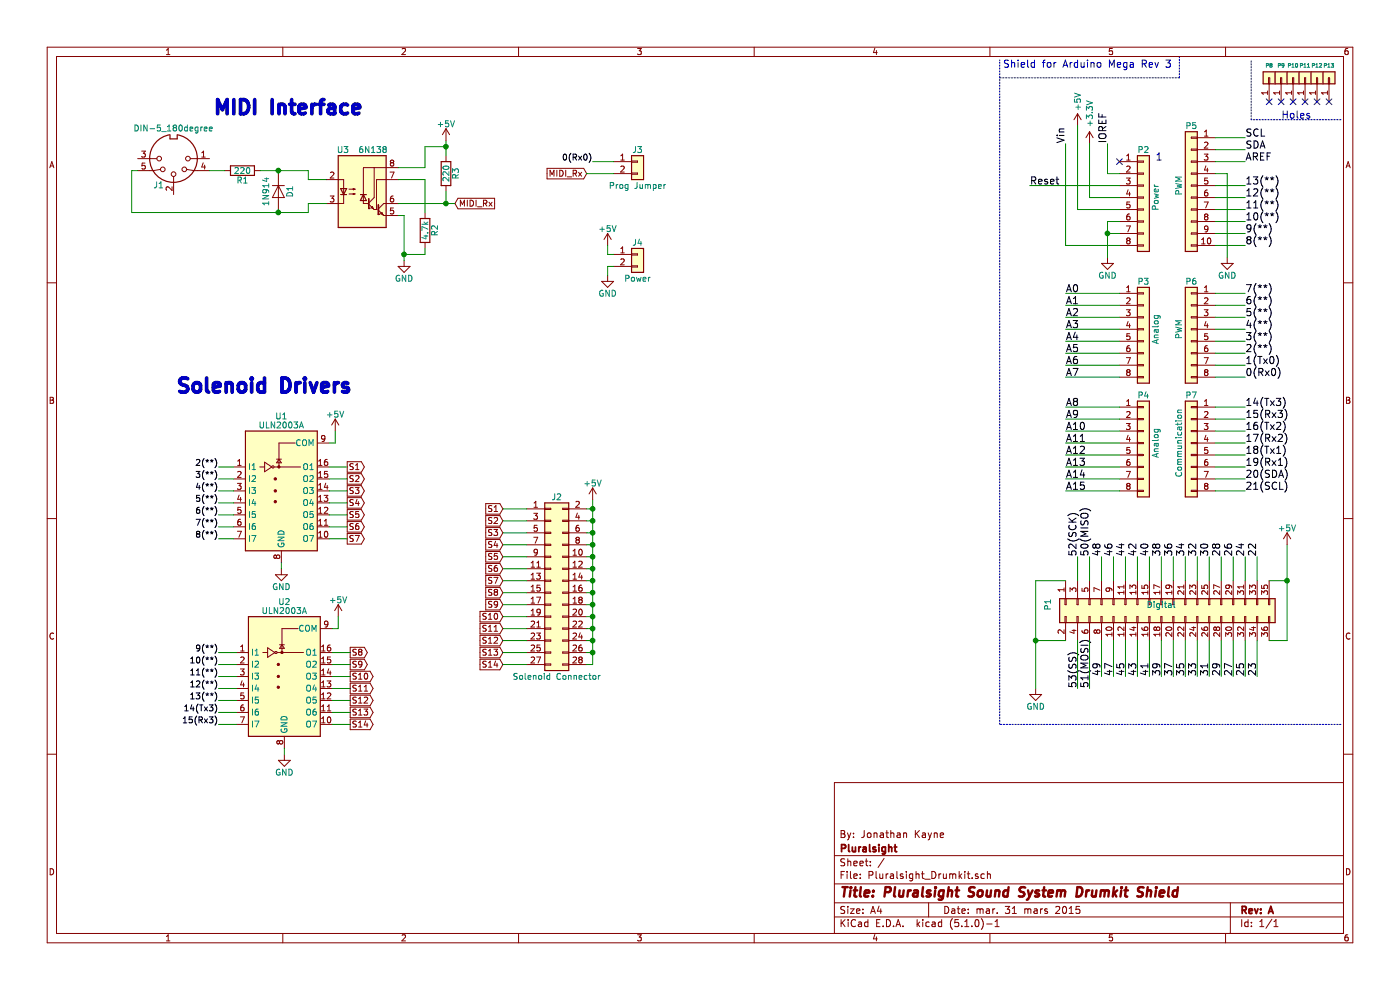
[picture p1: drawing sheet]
EESchema Schematic File Version 4
LIBS:Pluralsight_Drumkit-cache
EELAYER 29 0
EELAYER END
$Descr A4 11693 8268
encoding utf-8
Sheet 1 1
Title "Pluralsight Sound System Drumkit Shield"
Date "mar. 31 mars 2015"
Rev "A"
Comp "Pluralsight"
Comment1 "By: Jonathan Kayne"
Comment2 ""
Comment3 ""
Comment4 ""
$EndDescr
NoConn ~ 9350 1350
Text Label 9250 1200 1    60   ~ 0
IOREF
Text Label 8900 1200 1    60   ~ 0
Vin
Text Label 8900 2450 0    60   ~ 0
A0
Text Label 8900 2550 0    60   ~ 0
A1
Text Label 8900 2650 0    60   ~ 0
A2
Text Label 8900 2750 0    60   ~ 0
A3
Text Label 8900 2850 0    60   ~ 0
A4
Text Label 8900 2950 0    60   ~ 0
A5
Text Label 8900 3050 0    60   ~ 0
A6
Text Label 8900 3150 0    60   ~ 0
A7
Text Label 8900 3400 0    60   ~ 0
A8
Text Label 8900 3500 0    60   ~ 0
A9
Text Label 8900 3600 0    60   ~ 0
A10
Text Label 8900 3700 0    60   ~ 0
A11
Text Label 8900 3800 0    60   ~ 0
A12
Text Label 8900 3900 0    60   ~ 0
A13
Text Label 8900 4000 0    60   ~ 0
A14
Text Label 8900 4100 0    60   ~ 0
A15
Text Label 10500 4650 1    60   ~ 0
22
Text Label 10400 4650 1    60   ~ 0
24
Text Label 10300 4650 1    60   ~ 0
26
Text Label 10200 4650 1    60   ~ 0
28
Text Label 10100 4650 1    60   ~ 0
30
Text Label 10000 4650 1    60   ~ 0
32
Text Label 9900 4650 1    60   ~ 0
34
Text Label 9800 4650 1    60   ~ 0
36
Text Label 9700 4650 1    60   ~ 0
38
Text Label 9600 4650 1    60   ~ 0
40
Text Label 9500 4650 1    60   ~ 0
42
Text Label 9400 4650 1    60   ~ 0
44
Text Label 9300 4650 1    60   ~ 0
46
Text Label 9200 4650 1    60   ~ 0
48
Text Label 9100 4650 1    60   ~ 0
50(MISO)
Text Label 9000 4650 1    60   ~ 0
52(SCK)
Text Label 10500 5650 1    60   ~ 0
23
Text Label 10400 5650 1    60   ~ 0
25
Text Label 10300 5650 1    60   ~ 0
27
Text Label 10100 5650 1    60   ~ 0
31
Text Label 10200 5650 1    60   ~ 0
29
Text Label 10000 5650 1    60   ~ 0
33
Text Label 9900 5650 1    60   ~ 0
35
Text Label 9800 5650 1    60   ~ 0
37
Text Label 9700 5650 1    60   ~ 0
39
Text Label 9600 5650 1    60   ~ 0
41
Text Label 9500 5650 1    60   ~ 0
43
Text Label 9400 5650 1    60   ~ 0
45
Text Label 9300 5650 1    60   ~ 0
47
Text Label 9200 5650 1    60   ~ 0
49
Text Label 9100 5750 1    60   ~ 0
51(MOSI)
Text Label 9000 5750 1    60   ~ 0
53(SS)
Text Label 10400 4100 0    60   ~ 0
21(SCL)
Text Label 10400 4000 0    60   ~ 0
20(SDA)
Text Label 10400 3900 0    60   ~ 0
19(Rx1)
Text Label 10400 3800 0    60   ~ 0
18(Tx1)
Text Label 10400 3700 0    60   ~ 0
17(Rx2)
Text Label 10400 3600 0    60   ~ 0
16(Tx2)
Text Label 10400 3500 0    60   ~ 0
15(Rx3)
Text Label 10400 3400 0    60   ~ 0
14(Tx3)
Text Label 10400 1550 0    60   ~ 0
13(**)
Text Label 10400 1650 0    60   ~ 0
12(**)
Text Label 10400 1750 0    60   ~ 0
11(**)
Text Label 10400 1850 0    60   ~ 0
10(**)
Text Label 10400 1950 0    60   ~ 0
9(**)
Text Label 10400 2050 0    60   ~ 0
8(**)
Text Label 10400 2450 0    60   ~ 0
7(**)
Text Label 10400 2550 0    60   ~ 0
6(**)
Text Label 10400 2650 0    60   ~ 0
5(**)
Text Label 10400 2750 0    60   ~ 0
4(**)
Text Label 10400 2850 0    60   ~ 0
3(**)
Text Label 10400 2950 0    60   ~ 0
2(**)
Text Label 10400 3050 0    60   ~ 0
1(Tx0)
Text Label 10400 3150 0    60   ~ 0
0(Rx0)
Text Label 10400 1250 0    60   ~ 0
SDA
Text Label 10400 1150 0    60   ~ 0
SCL
Text Label 10400 1350 0    60   ~ 0
AREF
Text Notes 8375 575  0    60   ~ 0
Shield for Arduino Mega Rev 3
Text Notes 10700 1000 0    60   ~ 0
Holes
$Comp
L Connector_Generic:Conn_01x01 P8
U 1 1
P 10600 650
F 0 "P8" V 10700 650 31  0000 C CNN
F 1 "CONN_01X01" V 10700 650 50  0001 C CNN
F 2 "Socket_Arduino_Mega:Arduino_1pin" H 10600 650 50  0001 C CNN
F 3 "" H 10600 650 50  0000 C CNN
	1    10600 650 
	0    -1   -1   0   
$EndComp
$Comp
L Connector_Generic:Conn_01x01 P9
U 1 1
P 10700 650
F 0 "P9" V 10800 650 31  0000 C CNN
F 1 "CONN_01X01" V 10800 650 50  0001 C CNN
F 2 "Socket_Arduino_Mega:Arduino_1pin" H 10700 650 50  0001 C CNN
F 3 "" H 10700 650 50  0000 C CNN
	1    10700 650 
	0    -1   -1   0   
$EndComp
$Comp
L Connector_Generic:Conn_01x01 P10
U 1 1
P 10800 650
F 0 "P10" V 10900 650 31  0000 C CNN
F 1 "CONN_01X01" V 10900 650 50  0001 C CNN
F 2 "Socket_Arduino_Mega:Arduino_1pin" H 10800 650 50  0001 C CNN
F 3 "" H 10800 650 50  0000 C CNN
	1    10800 650 
	0    -1   -1   0   
$EndComp
$Comp
L Connector_Generic:Conn_01x01 P11
U 1 1
P 10900 650
F 0 "P11" V 11000 650 31  0000 C CNN
F 1 "CONN_01X01" V 11000 650 50  0001 C CNN
F 2 "Socket_Arduino_Mega:Arduino_1pin" H 10900 650 50  0001 C CNN
F 3 "" H 10900 650 50  0000 C CNN
	1    10900 650 
	0    -1   -1   0   
$EndComp
$Comp
L Connector_Generic:Conn_01x01 P12
U 1 1
P 11000 650
F 0 "P12" V 11100 650 31  0000 C CNN
F 1 "CONN_01X01" V 11100 650 50  0001 C CNN
F 2 "Socket_Arduino_Mega:Arduino_1pin" H 11000 650 50  0001 C CNN
F 3 "" H 11000 650 50  0000 C CNN
	1    11000 650 
	0    -1   -1   0   
$EndComp
$Comp
L Connector_Generic:Conn_01x01 P13
U 1 1
P 11100 650
F 0 "P13" V 11200 650 31  0000 C CNN
F 1 "CONN_01X01" V 11200 650 50  0001 C CNN
F 2 "Socket_Arduino_Mega:Arduino_1pin" H 11100 650 50  0001 C CNN
F 3 "" H 11100 650 50  0000 C CNN
	1    11100 650 
	0    -1   -1   0   
$EndComp
NoConn ~ 10600 850 
NoConn ~ 10700 850 
NoConn ~ 10800 850 
NoConn ~ 10900 850 
NoConn ~ 11000 850 
NoConn ~ 11100 850 
$Comp
L Connector_Generic:Conn_01x08 P2
U 1 1
P 9550 1650
F 0 "P2" H 9550 2050 50  0000 C CNN
F 1 "Power" V 9650 1650 50  0000 C CNN
F 2 "Socket_Arduino_Mega:Socket_Strip_Arduino_1x08" H 9550 1650 50  0001 C CNN
F 3 "" H 9550 1650 50  0000 C CNN
	1    9550 1650
	1    0    0    -1  
$EndComp
Text Notes 9650 1350 0    60   ~ 0
1
$Comp
L power:+3V3 #PWR01
U 1 1
P 9100 1200
F 0 "#PWR01" H 9100 1050 50  0001 C CNN
F 1 "+3.3V" V 9100 1450 50  0000 C CNN
F 2 "" H 9100 1200 50  0000 C CNN
F 3 "" H 9100 1200 50  0000 C CNN
	1    9100 1200
	1    0    0    -1  
$EndComp
Text Label 8600 1550 0    60   ~ 0
Reset
$Comp
L power:+5V #PWR02
U 1 1
P 9000 1050
F 0 "#PWR02" H 9000 900 50  0001 C CNN
F 1 "+5V" V 9000 1250 50  0000 C CNN
F 2 "" H 9000 1050 50  0000 C CNN
F 3 "" H 9000 1050 50  0000 C CNN
	1    9000 1050
	1    0    0    -1  
$EndComp
$Comp
L power:GND #PWR03
U 1 1
P 9250 2150
F 0 "#PWR03" H 9250 1900 50  0001 C CNN
F 1 "GND" H 9250 2000 50  0000 C CNN
F 2 "" H 9250 2150 50  0000 C CNN
F 3 "" H 9250 2150 50  0000 C CNN
	1    9250 2150
	1    0    0    -1  
$EndComp
$Comp
L Connector_Generic:Conn_01x10 P5
U 1 1
P 9950 1550
F 0 "P5" H 9950 2050 50  0000 C CNN
F 1 "PWM" V 10050 1550 50  0000 C CNN
F 2 "Socket_Arduino_Mega:Socket_Strip_Arduino_1x10" H 9950 1550 50  0001 C CNN
F 3 "" H 9950 1550 50  0000 C CNN
	1    9950 1550
	-1   0    0    -1  
$EndComp
$Comp
L power:GND #PWR04
U 1 1
P 10250 2150
F 0 "#PWR04" H 10250 1900 50  0001 C CNN
F 1 "GND" H 10250 2000 50  0000 C CNN
F 2 "" H 10250 2150 50  0000 C CNN
F 3 "" H 10250 2150 50  0000 C CNN
	1    10250 2150
	1    0    0    -1  
$EndComp
$Comp
L Connector_Generic:Conn_01x08 P3
U 1 1
P 9550 2750
F 0 "P3" H 9550 3150 50  0000 C CNN
F 1 "Analog" V 9650 2750 50  0000 C CNN
F 2 "Socket_Arduino_Mega:Socket_Strip_Arduino_1x08" H 9550 2750 50  0001 C CNN
F 3 "" H 9550 2750 50  0000 C CNN
	1    9550 2750
	1    0    0    -1  
$EndComp
$Comp
L Connector_Generic:Conn_01x08 P6
U 1 1
P 9950 2750
F 0 "P6" H 9950 3150 50  0000 C CNN
F 1 "PWM" V 10050 2750 50  0000 C CNN
F 2 "Socket_Arduino_Mega:Socket_Strip_Arduino_1x08" H 9950 2750 50  0001 C CNN
F 3 "" H 9950 2750 50  0000 C CNN
	1    9950 2750
	-1   0    0    -1  
$EndComp
$Comp
L Connector_Generic:Conn_01x08 P4
U 1 1
P 9550 3700
F 0 "P4" H 9550 4100 50  0000 C CNN
F 1 "Analog" V 9650 3700 50  0000 C CNN
F 2 "Socket_Arduino_Mega:Socket_Strip_Arduino_1x08" H 9550 3700 50  0001 C CNN
F 3 "" H 9550 3700 50  0000 C CNN
	1    9550 3700
	1    0    0    -1  
$EndComp
$Comp
L Connector_Generic:Conn_01x08 P7
U 1 1
P 9950 3700
F 0 "P7" H 9950 4100 50  0000 C CNN
F 1 "Communication" V 10050 3700 50  0000 C CNN
F 2 "Socket_Arduino_Mega:Socket_Strip_Arduino_1x08" H 9950 3700 50  0001 C CNN
F 3 "" H 9950 3700 50  0000 C CNN
	1    9950 3700
	-1   0    0    -1  
$EndComp
$Comp
L Connector_Generic:Conn_02x18_Odd_Even P1
U 1 1
P 9700 5050
F 0 "P1" H 9700 6000 50  0000 C CNN
F 1 "Digital" V 9700 5050 50  0000 C CNN
F 2 "Socket_Arduino_Mega:Socket_Strip_Arduino_2x18" H 9700 4000 50  0001 C CNN
F 3 "" H 9700 4000 50  0000 C CNN
	1    9700 5050
	0    -1   1    0   
$EndComp
Wire Wire Line
	9100 1200 9100 1650
Wire Wire Line
	9250 1450 9250 1200
Wire Wire Line
	9350 1450 9250 1450
Wire Notes Line
	10450 1000 10450 500 
Wire Notes Line
	11200 1000 10450 1000
Wire Notes Line
	9850 650  9850 475 
Wire Notes Line
	8350 650  9850 650 
Wire Wire Line
	9100 1650 9350 1650
Wire Wire Line
	9000 1050 9000 1750
Wire Wire Line
	9000 1750 9350 1750
Wire Wire Line
	9350 2050 8900 2050
Wire Wire Line
	8900 2050 8900 1200
Wire Wire Line
	8600 1550 9350 1550
Wire Wire Line
	9350 1850 9250 1850
Wire Wire Line
	9250 1850 9250 1950
Wire Wire Line
	9250 1950 9250 2150
Wire Wire Line
	9350 1950 9250 1950
Connection ~ 9250 1950
Wire Wire Line
	10150 1150 10400 1150
Wire Wire Line
	10400 1250 10150 1250
Wire Wire Line
	10150 1350 10400 1350
Wire Wire Line
	10150 1550 10400 1550
Wire Wire Line
	10400 1650 10150 1650
Wire Wire Line
	10150 1750 10400 1750
Wire Wire Line
	10150 1850 10400 1850
Wire Wire Line
	10400 1950 10150 1950
Wire Wire Line
	10150 2050 10400 2050
Wire Wire Line
	10250 2150 10250 1450
Wire Wire Line
	10250 1450 10150 1450
Wire Wire Line
	9350 2450 8900 2450
Wire Wire Line
	8900 2550 9350 2550
Wire Wire Line
	9350 2650 8900 2650
Wire Wire Line
	8900 2750 9350 2750
Wire Wire Line
	9350 2850 8900 2850
Wire Wire Line
	8900 2950 9350 2950
Wire Wire Line
	9350 3050 8900 3050
Wire Wire Line
	8900 3150 9350 3150
Wire Wire Line
	10400 2450 10150 2450
Wire Wire Line
	10150 2550 10400 2550
Wire Wire Line
	10400 2650 10150 2650
Wire Wire Line
	10150 2750 10400 2750
Wire Wire Line
	10400 2850 10150 2850
Wire Wire Line
	10150 2950 10400 2950
Wire Wire Line
	10400 3050 10150 3050
Wire Wire Line
	10150 3150 10400 3150
Wire Wire Line
	9350 3400 8900 3400
Wire Wire Line
	8900 3500 9350 3500
Wire Wire Line
	9350 3600 8900 3600
Wire Wire Line
	8900 3700 9350 3700
Wire Wire Line
	9350 3800 8900 3800
Wire Wire Line
	8900 3900 9350 3900
Wire Wire Line
	9350 4000 8900 4000
Wire Wire Line
	8900 4100 9350 4100
Wire Wire Line
	10400 3400 10150 3400
Wire Wire Line
	10150 3500 10400 3500
Wire Wire Line
	10400 3600 10150 3600
Wire Wire Line
	10150 3700 10400 3700
Wire Wire Line
	10400 3800 10150 3800
Wire Wire Line
	10150 3900 10400 3900
Wire Wire Line
	10400 4000 10150 4000
Wire Wire Line
	10150 4100 10400 4100
Wire Wire Line
	10500 4850 10500 4650
Wire Wire Line
	10400 4850 10400 4650
Wire Wire Line
	10300 4850 10300 4650
Wire Wire Line
	10200 4850 10200 4650
Wire Wire Line
	10100 4850 10100 4650
Wire Wire Line
	10000 4850 10000 4650
Wire Wire Line
	9900 4850 9900 4650
Wire Wire Line
	9800 4850 9800 4650
Wire Wire Line
	9700 4850 9700 4650
Wire Wire Line
	9600 4850 9600 4650
Wire Wire Line
	9500 4850 9500 4650
Wire Wire Line
	9400 4850 9400 4650
Wire Wire Line
	9300 4850 9300 4650
Wire Wire Line
	9200 4850 9200 4650
Wire Wire Line
	9100 4850 9100 4650
Wire Wire Line
	9000 4850 9000 4650
Wire Wire Line
	10500 5350 10500 5650
Wire Wire Line
	10400 5350 10400 5650
Wire Wire Line
	10300 5350 10300 5650
Wire Wire Line
	10200 5350 10200 5650
Wire Wire Line
	10100 5350 10100 5650
Wire Wire Line
	10000 5350 10000 5650
Wire Wire Line
	9900 5350 9900 5650
Wire Wire Line
	9800 5350 9800 5650
Wire Wire Line
	9700 5350 9700 5650
Wire Wire Line
	9600 5350 9600 5650
Wire Wire Line
	9500 5350 9500 5650
Wire Wire Line
	9400 5350 9400 5650
Wire Wire Line
	9300 5350 9300 5650
Wire Wire Line
	9200 5350 9200 5650
Wire Wire Line
	9100 5350 9100 5750
Wire Wire Line
	9000 5350 9000 5750
Wire Wire Line
	8900 4850 8650 4850
$Comp
L power:GND #PWR05
U 1 1
P 8650 5750
F 0 "#PWR05" H 8650 5500 50  0001 C CNN
F 1 "GND" H 8650 5600 50  0000 C CNN
F 2 "" H 8650 5750 50  0000 C CNN
F 3 "" H 8650 5750 50  0000 C CNN
	1    8650 5750
	1    0    0    -1  
$EndComp
Wire Wire Line
	8900 5350 8650 5350
Connection ~ 8650 5350
Wire Wire Line
	10750 5350 10600 5350
Wire Wire Line
	10750 4850 10600 4850
$Comp
L power:+5V #PWR06
U 1 1
P 10750 4550
F 0 "#PWR06" H 10750 4400 50  0001 C CNN
F 1 "+5V" H 10750 4690 50  0000 C CNN
F 2 "" H 10750 4550 50  0000 C CNN
F 3 "" H 10750 4550 50  0000 C CNN
	1    10750 4550
	1    0    0    -1  
$EndComp
Connection ~ 10750 4850
Wire Wire Line
	10750 4550 10750 4850
Wire Wire Line
	10750 4850 10750 5350
Wire Wire Line
	8650 4850 8650 5350
Wire Wire Line
	8650 5350 8650 5750
Wire Notes Line
	11200 6050 8350 6050
Wire Notes Line
	8350 6050 8350 500 
$Comp
L Isolator:6N138 U3
U 1 1
P 3025 1600
F 0 "U3" H 2865 1950 50  0000 C CNN
F 1 "6N138" H 3115 1950 50  0000 C CNN
F 2 "Package_DIP:DIP-8_W7.62mm_LongPads" H 3315 1300 50  0001 C CNN
F 3 "http://www.onsemi.com/pub/Collateral/HCPL2731-D.pdf" H 3315 1300 50  0001 C CNN
	1    3025 1600
	1    0    0    -1  
$EndComp
$Comp
L Device:D D1
U 1 1
P 2325 1600
F 0 "D1" H 2325 1700 50  0000 C CNN
F 1 "1N914" H 2325 1500 50  0000 C CNN
F 2 "Diode_THT:D_DO-15_P15.24mm_Horizontal" H 2325 1600 50  0001 C CNN
F 3 "~" H 2325 1600 50  0001 C CNN
	1    2325 1600
	0    1    1    0   
$EndComp
$Comp
L Device:R R1
U 1 1
P 2025 1425
F 0 "R1" V 2105 1425 50  0000 C CNN
F 1 "220" V 2025 1425 50  0000 C CNN
F 2 "Resistor_THT:R_Axial_DIN0207_L6.3mm_D2.5mm_P15.24mm_Horizontal" V 1955 1425 50  0001 C CNN
F 3 "~" H 2025 1425 50  0001 C CNN
	1    2025 1425
	0    1    1    0   
$EndComp
$Comp
L Device:R R3
U 1 1
P 3725 1450
F 0 "R3" V 3805 1450 50  0000 C CNN
F 1 "220" V 3725 1450 50  0000 C CNN
F 2 "Resistor_THT:R_Axial_DIN0207_L6.3mm_D2.5mm_P15.24mm_Horizontal" V 3655 1450 50  0001 C CNN
F 3 "~" H 3725 1450 50  0001 C CNN
	1    3725 1450
	1    0    0    -1  
$EndComp
$Comp
L Device:R R2
U 1 1
P 3550 1925
F 0 "R2" V 3630 1925 50  0000 C CNN
F 1 "4.7k" V 3550 1925 50  0000 C CNN
F 2 "Resistor_THT:R_Axial_DIN0207_L6.3mm_D2.5mm_P15.24mm_Horizontal" V 3480 1925 50  0001 C CNN
F 3 "~" H 3550 1925 50  0001 C CNN
	1    3550 1925
	1    0    0    -1  
$EndComp
$Comp
L Connector:DIN-5_180degree J1
U 1 1
P 1450 1325
F 0 "J1" H 1575 1550 50  0000 C CNN
F 1 "DIN-5_180degree" H 1450 1075 50  0000 C CNN
F 2 "Connectors:SDS-50J" H 1450 1325 50  0001 C CNN
F 3 "http://www.mouser.com/ds/2/18/40_c091_abd_e-75918.pdf" H 1450 1325 50  0001 C CNN
	1    1450 1325
	-1   0    0    1   
$EndComp
Wire Wire Line
	1750 1425 1875 1425
Wire Wire Line
	2175 1425 2325 1425
Wire Wire Line
	2575 1425 2575 1500
Wire Wire Line
	2575 1500 2725 1500
Wire Wire Line
	2325 1450 2325 1425
Connection ~ 2325 1425
Wire Wire Line
	2325 1425 2575 1425
Wire Wire Line
	2725 1700 2575 1700
Wire Wire Line
	2575 1700 2575 1775
Wire Wire Line
	2575 1775 2325 1775
Wire Wire Line
	2325 1775 2325 1750
Wire Wire Line
	2325 1775 1100 1775
Wire Wire Line
	1100 1775 1100 1425
Wire Wire Line
	1100 1425 1150 1425
Connection ~ 2325 1775
Wire Wire Line
	3550 1775 3550 1500
Wire Wire Line
	3550 1500 3325 1500
Wire Wire Line
	3325 1800 3375 1800
Wire Wire Line
	3375 1800 3375 2125
Wire Wire Line
	3375 2125 3550 2125
Wire Wire Line
	3550 2125 3550 2075
Wire Wire Line
	3325 1400 3550 1400
Wire Wire Line
	3550 1400 3550 1225
Wire Wire Line
	3550 1225 3725 1225
Wire Wire Line
	3725 1225 3725 1300
Wire Wire Line
	3325 1700 3725 1700
Wire Wire Line
	3725 1700 3725 1600
Text GLabel 3800 1700 2    50   Input ~ 0
MIDI_Rx
Text Notes 1775 975  0    118  ~ 24
MIDI Interface
$Comp
L Transistor_Array:ULN2003A U1
U 1 1
P 2350 4100
F 0 "U1" H 2350 4725 50  0000 C CNN
F 1 "ULN2003A" H 2350 4650 50  0000 C CNN
F 2 "Package_DIP:DIP-16_W7.62mm_LongPads" H 2400 3550 50  0001 L CNN
F 3 "http://www.ti.com/lit/ds/symlink/uln2003a.pdf" H 2450 3900 50  0001 C CNN
	1    2350 4100
	1    0    0    -1  
$EndComp
$Comp
L power:GND #PWR011
U 1 1
P 3375 2175
F 0 "#PWR011" H 3375 1925 50  0001 C CNN
F 1 "GND" H 3375 2025 50  0000 C CNN
F 2 "" H 3375 2175 50  0001 C CNN
F 3 "" H 3375 2175 50  0001 C CNN
	1    3375 2175
	1    0    0    -1  
$EndComp
$Comp
L power:+5V #PWR012
U 1 1
P 3725 1175
F 0 "#PWR012" H 3725 1025 50  0001 C CNN
F 1 "+5V" H 3725 1315 50  0000 C CNN
F 2 "" H 3725 1175 50  0001 C CNN
F 3 "" H 3725 1175 50  0001 C CNN
	1    3725 1175
	1    0    0    -1  
$EndComp
Wire Wire Line
	3725 1175 3725 1225
Connection ~ 3725 1225
Wire Wire Line
	3375 2175 3375 2125
Connection ~ 3375 2125
$Comp
L power:GND #PWR07
U 1 1
P 2350 4750
F 0 "#PWR07" H 2350 4500 50  0001 C CNN
F 1 "GND" H 2350 4600 50  0000 C CNN
F 2 "" H 2350 4750 50  0001 C CNN
F 3 "" H 2350 4750 50  0001 C CNN
	1    2350 4750
	1    0    0    -1  
$EndComp
Wire Wire Line
	2350 4750 2350 4700
$Comp
L power:+5V #PWR09
U 1 1
P 2800 3600
F 0 "#PWR09" H 2800 3450 50  0001 C CNN
F 1 "+5V" H 2800 3740 50  0000 C CNN
F 2 "" H 2800 3600 50  0001 C CNN
F 3 "" H 2800 3600 50  0001 C CNN
	1    2800 3600
	1    0    0    -1  
$EndComp
Wire Wire Line
	2800 3600 2800 3700
Wire Wire Line
	2800 3700 2750 3700
Text GLabel 2900 3900 2    50   Output ~ 0
S1
Text GLabel 2900 4000 2    50   Output ~ 0
S2
Text GLabel 2900 4100 2    50   Output ~ 0
S3
Text GLabel 2900 4200 2    50   Output ~ 0
S4
Text GLabel 2900 4300 2    50   Output ~ 0
S5
Text GLabel 2900 4400 2    50   Output ~ 0
S6
Text GLabel 2900 4500 2    50   Output ~ 0
S7
Wire Wire Line
	2750 3900 2900 3900
Wire Wire Line
	2750 4000 2900 4000
Wire Wire Line
	2750 4100 2900 4100
Wire Wire Line
	2750 4200 2900 4200
Wire Wire Line
	2750 4300 2900 4300
Wire Wire Line
	2750 4400 2900 4400
Wire Wire Line
	2750 4500 2900 4500
$Comp
L Transistor_Array:ULN2003A U2
U 1 1
P 2375 5650
F 0 "U2" H 2375 6275 50  0000 C CNN
F 1 "ULN2003A" H 2375 6200 50  0000 C CNN
F 2 "Package_DIP:DIP-16_W7.62mm_LongPads" H 2425 5100 50  0001 L CNN
F 3 "http://www.ti.com/lit/ds/symlink/uln2003a.pdf" H 2475 5450 50  0001 C CNN
	1    2375 5650
	1    0    0    -1  
$EndComp
$Comp
L power:GND #PWR08
U 1 1
P 2375 6300
F 0 "#PWR08" H 2375 6050 50  0001 C CNN
F 1 "GND" H 2375 6150 50  0000 C CNN
F 2 "" H 2375 6300 50  0001 C CNN
F 3 "" H 2375 6300 50  0001 C CNN
	1    2375 6300
	1    0    0    -1  
$EndComp
Wire Wire Line
	2375 6300 2375 6250
$Comp
L power:+5V #PWR010
U 1 1
P 2825 5150
F 0 "#PWR010" H 2825 5000 50  0001 C CNN
F 1 "+5V" H 2825 5290 50  0000 C CNN
F 2 "" H 2825 5150 50  0001 C CNN
F 3 "" H 2825 5150 50  0001 C CNN
	1    2825 5150
	1    0    0    -1  
$EndComp
Wire Wire Line
	2825 5150 2825 5250
Wire Wire Line
	2825 5250 2775 5250
Text GLabel 2925 5450 2    50   Output ~ 0
S8
Text GLabel 2925 5550 2    50   Output ~ 0
S9
Text GLabel 2925 5650 2    50   Output ~ 0
S10
Text GLabel 2925 5750 2    50   Output ~ 0
S11
Text GLabel 2925 5850 2    50   Output ~ 0
S12
Text GLabel 2925 5950 2    50   Output ~ 0
S13
Text GLabel 2925 6050 2    50   Output ~ 0
S14
Wire Wire Line
	2775 5450 2925 5450
Wire Wire Line
	2775 5550 2925 5550
Wire Wire Line
	2775 5650 2925 5650
Wire Wire Line
	2775 5750 2925 5750
Wire Wire Line
	2775 5850 2925 5850
Wire Wire Line
	2775 5950 2925 5950
Wire Wire Line
	2775 6050 2925 6050
Text Label 1825 3900 2    50   ~ 0
2(**)
Wire Wire Line
	1950 3900 1825 3900
Wire Wire Line
	1950 4000 1825 4000
Wire Wire Line
	1825 4100 1950 4100
Wire Wire Line
	1825 4200 1950 4200
Wire Wire Line
	1825 4300 1950 4300
Wire Wire Line
	1825 4400 1950 4400
Wire Wire Line
	1825 4500 1950 4500
Text Label 1825 4000 2    50   ~ 0
3(**)
Text Label 1825 4100 2    50   ~ 0
4(**)
Text Label 1825 4200 2    50   ~ 0
5(**)
Text Label 1825 4300 2    50   ~ 0
6(**)
Text Label 1825 4400 2    50   ~ 0
7(**)
Text Label 1825 4500 2    50   ~ 0
8(**)
Wire Wire Line
	1825 5450 1975 5450
Wire Wire Line
	1825 5550 1975 5550
Wire Wire Line
	1825 5650 1975 5650
Wire Wire Line
	1825 5750 1975 5750
Wire Wire Line
	1825 5850 1975 5850
Wire Wire Line
	1825 5950 1975 5950
Wire Wire Line
	1825 6050 1975 6050
Text Label 1825 5450 2    50   ~ 0
9(**)
Text Label 1825 5550 2    50   ~ 0
10(**)
Text Label 1825 5650 2    50   ~ 0
11(**)
Text Label 1825 5750 2    50   ~ 0
12(**)
Text Label 1825 5850 2    50   ~ 0
13(**)
Text Label 1825 5950 2    50   ~ 0
14(Tx3)
Text Label 1825 6050 2    50   ~ 0
15(Rx3)
Text Notes 2950 3300 2    118  ~ 24
Solenoid Drivers
$Comp
L Connector_Generic:Conn_02x14_Odd_Even J2
U 1 1
P 4600 4850
F 0 "J2" H 4650 5550 50  0000 C CNN
F 1 "Solenoid Connector" H 4650 4050 50  0000 C CNN
F 2 "Pluralsight:PinHeader_2x14_P2.54mm_Vertical_zigzag" H 4600 4850 50  0001 C CNN
F 3 "~" H 4600 4850 50  0001 C CNN
	1    4600 4850
	1    0    0    -1  
$EndComp
$Comp
L power:+5V #PWR0101
U 1 1
P 4950 4175
F 0 "#PWR0101" H 4950 4025 50  0001 C CNN
F 1 "+5V" H 4950 4315 50  0000 C CNN
F 2 "" H 4950 4175 50  0001 C CNN
F 3 "" H 4950 4175 50  0001 C CNN
	1    4950 4175
	1    0    0    -1  
$EndComp
Wire Wire Line
	4950 4175 4950 4250
Wire Wire Line
	4950 5550 4900 5550
Wire Wire Line
	4900 5450 4950 5450
Connection ~ 4950 5450
Wire Wire Line
	4950 5450 4950 5550
Wire Wire Line
	4900 5350 4950 5350
Connection ~ 4950 5350
Wire Wire Line
	4950 5350 4950 5450
Wire Wire Line
	4900 5250 4950 5250
Connection ~ 4950 5250
Wire Wire Line
	4950 5250 4950 5350
Wire Wire Line
	4900 5150 4950 5150
Connection ~ 4950 5150
Wire Wire Line
	4950 5150 4950 5250
Wire Wire Line
	4900 5050 4950 5050
Connection ~ 4950 5050
Wire Wire Line
	4950 5050 4950 5150
Wire Wire Line
	4900 4950 4950 4950
Connection ~ 4950 4950
Wire Wire Line
	4950 4950 4950 5050
Wire Wire Line
	4900 4850 4950 4850
Connection ~ 4950 4850
Wire Wire Line
	4950 4850 4950 4950
Wire Wire Line
	4900 4750 4950 4750
Connection ~ 4950 4750
Wire Wire Line
	4950 4750 4950 4850
Wire Wire Line
	4900 4650 4950 4650
Connection ~ 4950 4650
Wire Wire Line
	4950 4650 4950 4750
Wire Wire Line
	4900 4550 4950 4550
Connection ~ 4950 4550
Wire Wire Line
	4950 4550 4950 4650
Wire Wire Line
	4900 4450 4950 4450
Connection ~ 4950 4450
Wire Wire Line
	4950 4450 4950 4550
Wire Wire Line
	4900 4350 4950 4350
Connection ~ 4950 4350
Wire Wire Line
	4950 4350 4950 4450
Wire Wire Line
	4900 4250 4950 4250
Connection ~ 4950 4250
Wire Wire Line
	4950 4250 4950 4350
Text GLabel 4200 4250 0    50   Input ~ 0
S1
Text GLabel 4200 4350 0    50   Input ~ 0
S2
Text GLabel 4200 4450 0    50   Input ~ 0
S3
Text GLabel 4200 4550 0    50   Input ~ 0
S4
Text GLabel 4200 4650 0    50   Input ~ 0
S5
Text GLabel 4200 4750 0    50   Input ~ 0
S6
Text GLabel 4200 4850 0    50   Input ~ 0
S7
Text GLabel 4200 4950 0    50   Input ~ 0
S8
Text GLabel 4200 5050 0    50   Input ~ 0
S9
Text GLabel 4200 5150 0    50   Input ~ 0
S10
Text GLabel 4200 5250 0    50   Input ~ 0
S11
Text GLabel 4200 5350 0    50   Input ~ 0
S12
Text GLabel 4200 5450 0    50   Input ~ 0
S13
Text GLabel 4200 5550 0    50   Input ~ 0
S14
Wire Wire Line
	4200 5550 4400 5550
Wire Wire Line
	4400 5450 4200 5450
Wire Wire Line
	4200 5350 4400 5350
Wire Wire Line
	4400 5250 4200 5250
Wire Wire Line
	4400 5150 4200 5150
Wire Wire Line
	4400 5050 4200 5050
Wire Wire Line
	4400 4950 4200 4950
Wire Wire Line
	4200 4850 4400 4850
Wire Wire Line
	4400 4750 4200 4750
Wire Wire Line
	4200 4650 4400 4650
Wire Wire Line
	4400 4550 4200 4550
Wire Wire Line
	4400 4450 4200 4450
Wire Wire Line
	4200 4350 4400 4350
Wire Wire Line
	4400 4250 4200 4250
Wire Wire Line
	3800 1700 3725 1700
Connection ~ 3725 1700
$Comp
L Connector_Generic:Conn_01x02 J3
U 1 1
P 5325 1350
F 0 "J3" H 5325 1450 50  0000 C CNN
F 1 "Prog Jumper" H 5325 1150 50  0000 C CNN
F 2 "Connector_PinHeader_2.54mm:PinHeader_1x02_P2.54mm_Vertical" H 5325 1350 50  0001 C CNN
F 3 "~" H 5325 1350 50  0001 C CNN
	1    5325 1350
	1    0    0    -1  
$EndComp
Text GLabel 4900 1450 0    50   Input ~ 0
MIDI_Rx
Wire Wire Line
	4900 1450 5125 1450
Wire Wire Line
	5125 1350 4950 1350
Text Label 4950 1350 2    50   ~ 0
0(Rx0)
$Comp
L Connector_Generic:Conn_01x02 J4
U 1 1
P 5325 2125
F 0 "J4" H 5325 2225 50  0000 C CNN
F 1 "Power" H 5325 1925 50  0000 C CNN
F 2 "Pluralsight:2_Pos_Screw_Term" H 5325 2125 50  0001 C CNN
F 3 "~" H 5325 2125 50  0001 C CNN
	1    5325 2125
	1    0    0    -1  
$EndComp
$Comp
L power:GND #PWR014
U 1 1
P 5075 2300
F 0 "#PWR014" H 5075 2050 50  0001 C CNN
F 1 "GND" H 5075 2150 50  0000 C CNN
F 2 "" H 5075 2300 50  0001 C CNN
F 3 "" H 5075 2300 50  0001 C CNN
	1    5075 2300
	1    0    0    -1  
$EndComp
$Comp
L power:+5V #PWR013
U 1 1
P 5075 2050
F 0 "#PWR013" H 5075 1900 50  0001 C CNN
F 1 "+5V" H 5075 2190 50  0000 C CNN
F 2 "" H 5075 2050 50  0001 C CNN
F 3 "" H 5075 2050 50  0001 C CNN
	1    5075 2050
	1    0    0    -1  
$EndComp
Wire Wire Line
	5075 2050 5075 2125
Wire Wire Line
	5075 2125 5125 2125
Wire Wire Line
	5075 2300 5075 2225
Wire Wire Line
	5075 2225 5125 2225
$EndSCHEMATC
